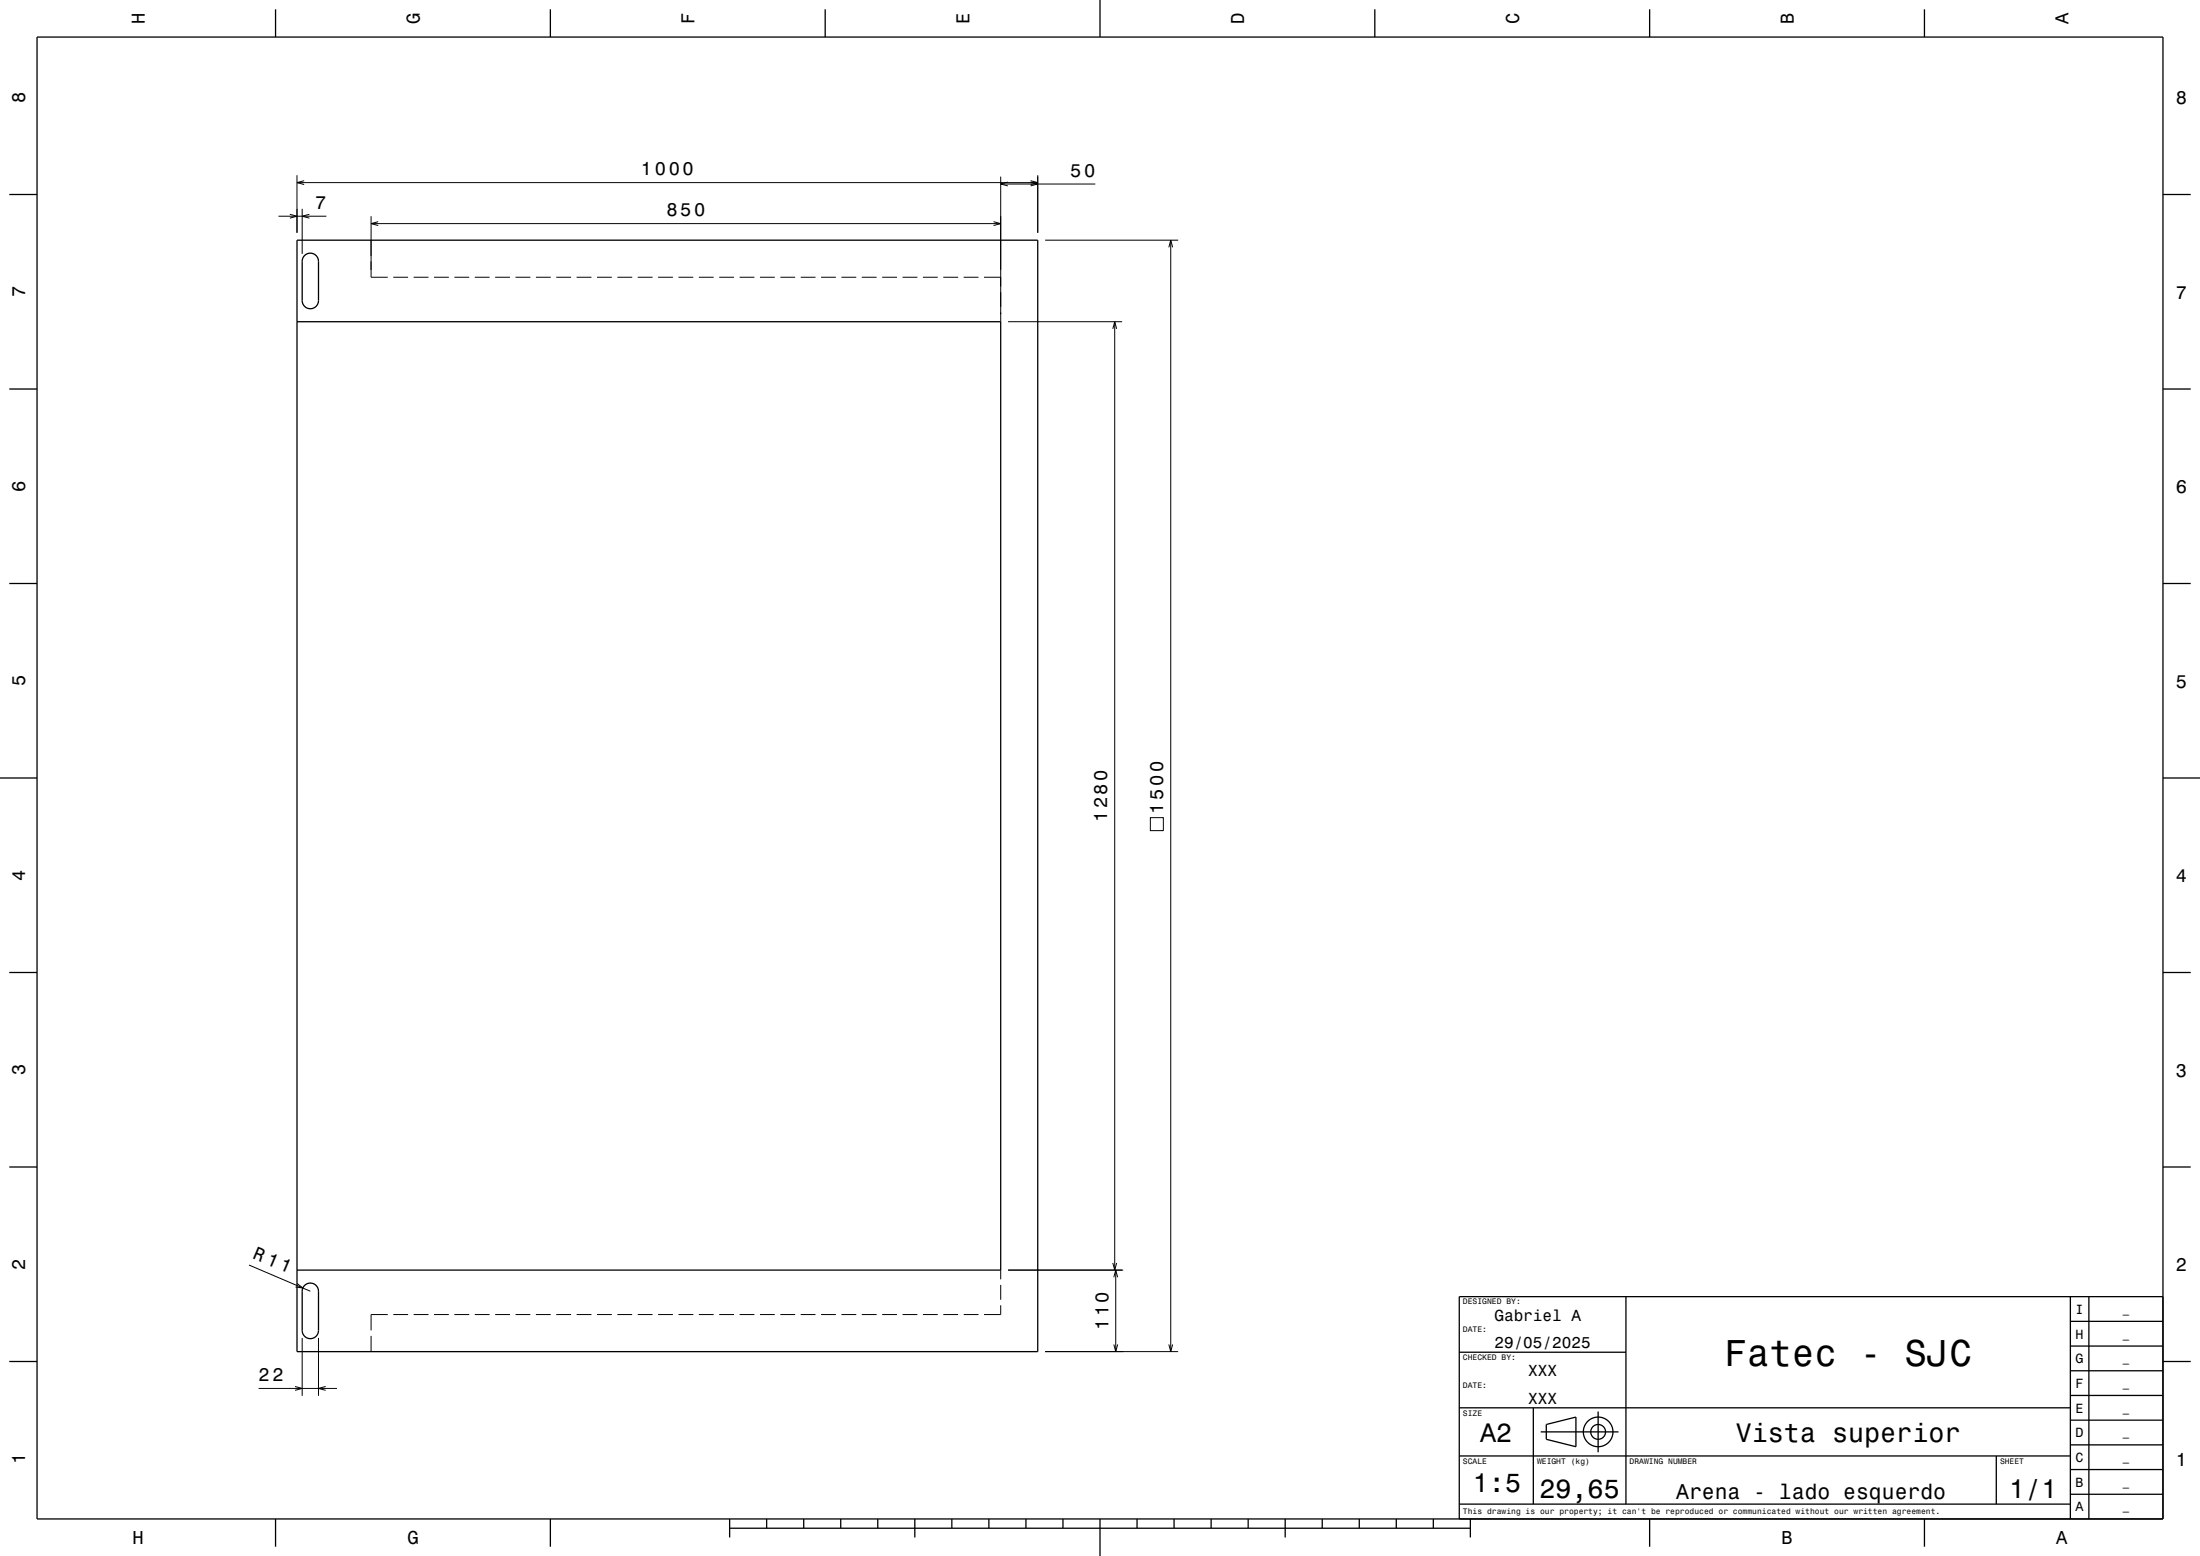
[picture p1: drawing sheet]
<svg xmlns="http://www.w3.org/2000/svg" width="594mm" height="420mm" viewBox="0 0 594 420" stroke-linecap="round" stroke-linejoin="round" font-family="sans-serif">
<g fill="none" stroke="#000" stroke-width=".27">
<path d="M75.2 58.4h12.9M78.3 57.8l1.9 .6-1.9 .5M80.2 47.3v15.5M80.2 49.3h200M81.6 56.4v12.1M82.1 48.8l-1.9 .5 1.9 .5M83.5 57.8l-1.9 .6 1.9 .5M100.2 58.4v16.4h4.5M102.1 59.8l-1.9 .6 1.9 .5M268.3 59.8l1.9 .6-1.9 .5M270.2 47.7v39.1M270.2 49.7h25.5"/>
<path d="M272.1 49.1l-1.9 .6 1.9 .5M278.3 48.8l1.9 .5-1.9 .5M278.3 49.1l1.9 .6-1.9 .5M280.2 47.3v15.5M100.2 60.4h170M106.2 74.8h4M111.7 74.8h4M117.2 74.8h4M122.7 74.8h4M128.2 74.8h4M133.7 74.8h4M139.2 74.8h4"/>
<path d="M144.7 74.8h4M150.2 74.8h4M155.7 74.8h4M161.2 74.8h4M166.7 74.8h4M172.2 74.8h4M177.7 74.8h4M183.2 74.8h4M188.7 74.8h4M194.2 74.8h4M199.7 74.8h4M205.2 74.8h4"/>
<path d="M210.7 74.8h4M216.2 74.8h4M221.7 74.8h4M227.2 74.8h4M232.7 74.8h4M238.2 74.8h4M243.7 74.8h4M249.2 74.8h4M254.7 74.8h4M260.2 74.8h4M265.7 74.8h4.5M282.2 64.8h35.9"/>
<path d="M315.6 66.8l.5-2 .5 2M316.1 64.8v300M272.2 86.8h30.8M300.5 88.8l.5-2 .5 2M301 86.8v256M310.6 220.7h3.5v3.5h-3.5zM67.2 341.5l16.6 7M80.2 346.4l1.6 1.3-2-.3M104.7 354.8h-4.5v4.3M106.2 354.8h4M111.7 354.8h4M117.2 354.8h4"/>
<path d="M122.7 354.8h4M128.2 354.8h4M133.7 354.8h4M139.2 354.8h4M144.7 354.8h4M150.2 354.8h4M155.7 354.8h4M161.2 354.8h4M166.7 354.8h4M172.2 354.8h4M177.7 354.8h4M183.2 354.8h4"/>
<path d="M188.7 354.8h4M194.2 354.8h4M199.7 354.8h4M205.2 354.8h4M210.7 354.8h4M216.2 354.8h4M221.7 354.8h4M227.2 354.8h4M232.7 354.8h4M238.2 354.8h4M243.7 354.8h4M249.2 354.8h4"/>
<path d="M254.7 354.8h4M260.2 354.8h4M270.2 342.8v2.5M270.2 346.8v4M270.2 352.3v2.5h-4.5M272.2 342.8h31.1M300.5 340.9l.5 1.9 .5-1.9M300.7 344.8l.6-2 .5 2M301.3 342.8v22M69.8 374.8h21.2M79.7 374.3l1.9 .5-1.9 .5M81.6 361.1v15.7"/>
<path d="M86 361.1v15.7M87.9 374.3l-1.9 .5 1.9 .5M100.2 360.6v4.2M282.2 364.8h35.9M300.7 362.9l.6 1.9 .5-1.9M315.6 362.9l.5 1.9 .5-1.9"/>
</g>
<g fill="none" stroke="#000" stroke-width=".35">
<path d="M10 10h574v400h-574zM74.4 2.5v7.5M148.6 2.5v7.5M222.8 2.5v7.5M297 0v10M371.2 2.5v7.5M445.4 2.5v7.5M519.6 2.5v7.5M2.5 52.5h7.5M584 52.5h7.5M80.2 64.8h200v300h-200zM82.2 69a2.2 2.2 0 0 1 2.4-.5 2.2 2.2 0 0 1 1.4 2v10.6a2.2 2.2 0 0 1-2.2 2.2 2.2 2.2 0 0 1-2.2-2.2v-10.7z"/>
<path d="M80.2 86.8h190v256h-190M2.5 105h7.5M584 105h7.5M2.5 157.5h7.5M584 157.5h7.5M0 210h10M584 210h10M2.5 262.5h7.5M584 262.5h7.5M2.5 315h7.5M584 315h7.5M82.2 347a2.2 2.2 0 0 1 2.4-.5 2.2 2.2 0 0 1 1.4 2v10.6a2.2 2.2 0 0 1-2.2 2.2 2.2 2.2 0 0 1-2.2-2.2v-10.7z"/>
<path d="M439 350v56M559 356.7h25M559 350v60M564 350v60M584 350h-190v60M2.5 367.5h7.5M394 365h45M559 376.7h25M559 370h25M559 363.3h25M584 367.5h7.5M394 393h165"/>
<path d="M394 380h165M414 380v26M416 386.5h21M417.5 384.5l8-2v8l-8-2zM431.5 381v11M539 393v13M559 396.7h25M559 390h25M559 383.3h25M74.4 410v7.5M148.6 410v7.5M197 412.5h200"/>
<path d="M197 410v5M207 410v2.5M217 410v2.5M227 410v2.5M237 410v2.5M247 410v5M257 410v2.5M267 410v2.5M277 410v2.5M287 410v2.5M297 410v10M307 410v2.5"/>
<path d="M317 410v2.5M327 410v2.5M337 410v2.5M347 410v5M357 410v2.5M367 410v2.5M377 410v2.5M387 410v2.5M394 406h165M397 410v5M445.4 410v7.5M519.6 410v7.5"/>
<path d="M559 403.3h25"/>
<circle cx="431.5" cy="386.5" r="2"/>
<circle cx="431.5" cy="386.5" r="4"/>
</g>
<text font-size="10.1" x="465.6" y="368.7">Fatec - SJC</text>
<g font-size="7.2">
<text x="399.7" y="389.3">A2</text>
<text x="468.6" y="389.1">Vista superior</text>
<text x="397.7" y="402.6">1:5</text>
<text x="415.7" y="404.3">29,65</text>
<text x="542.5" y="404.3">1/1</text>
</g>
<text font-size="5.8" x="452.6" y="404.6">Arena - lado esquerdo</text>
<g font-size="5">
<text x="39.1" y="6.5" transform="rotate(-90 39.1 6.5)">H</text>
<text x="113.3" y="6.5" transform="rotate(-90 113.3 6.5)">G</text>
<text x="187.5" y="6.5" transform="rotate(-90 187.5 6.5)">F</text>
<text x="261.7" y="6.5" transform="rotate(-90 261.7 6.5)">E</text>
<text x="335.9" y="6.5" transform="rotate(-90 335.9 6.5)">D</text>
<text x="410.1" y="6.5" transform="rotate(-90 410.1 6.5)">C</text>
<text x="484.3" y="6.5" transform="rotate(-90 484.3 6.5)">B</text>
<text x="558.5" y="6.5" transform="rotate(-90 558.5 6.5)">A</text>
<text x="6.8" y="27.8" transform="rotate(-90 6.8 27.8)">8</text>
<text x="587.5" y="28.1">8</text>
<text x="173.1" y="47.3">1000</text>
<text x="289" y="47.7">50</text>
<text x="85.1" y="56.4">7</text>
<text x="179.9" y="58.4">850</text>
<text x="6.8" y="80.3" transform="rotate(-90 6.8 80.3)">7</text>
<text x="587.5" y="80.6">7</text>
<text x="6.8" y="132.8" transform="rotate(-90 6.8 132.8)">6</text>
<text x="587.5" y="133.1">6</text>
<text x="6.8" y="185.3" transform="rotate(-90 6.8 185.3)">5</text>
<text x="587.5" y="185.6">5</text>
<text x="299" y="222" transform="rotate(-90 299 222)">1280</text>
<text x="314.1" y="219.7" transform="rotate(-90 314.1 219.7)">1500</text>
<text x="6.8" y="237.8" transform="rotate(-90 6.8 237.8)">4</text>
<text x="587.5" y="238.1">4</text>
<text x="6.8" y="290.3" transform="rotate(-90 6.8 290.3)">3</text>
<text x="587.5" y="290.6">3</text>
<text x="68" y="339.6" transform="rotate(23 68 339.6)">R 11</text>
<text x="6.8" y="342.8" transform="rotate(-90 6.8 342.8)">2</text>
<text x="587.5" y="343.1">2</text>
<text x="299.3" y="359.1" transform="rotate(-90 299.3 359.1)">110</text>
<text x="69.8" y="372.8">22</text>
<text x="6.8" y="395.3" transform="rotate(-90 6.8 395.3)">1</text>
<text x="587.5" y="395.6">1</text>
<text x="35.8" y="416.8">H</text>
<text x="110" y="416.8">G</text>
<text x="481" y="416.8">B</text>
<text x="555.2" y="416.8">A</text>
</g>
<g font-size="4.3">
<text x="403.5" y="356.5">Gabriel A</text>
<text x="403.5" y="364">29/05/2025</text>
<text x="412.6" y="371.5">XXX</text>
<text x="412.6" y="379">XXX</text>
</g>
<g font-size="3.6">
<text x="560.4" y="354.6">I</text>
<text x="560.4" y="361.3">H</text>
<text x="560.4" y="368">G</text>
<text x="560.4" y="374.6">F</text>
<text x="560.4" y="381.3">E</text>
<text x="560.4" y="388">D</text>
<text x="560.4" y="394.6">C</text>
<text x="560.4" y="401.3">B</text>
<text x="560.4" y="408">A</text>
</g>
<g font-size="2.9">
<text x="573.1" y="354.4">_</text>
<text x="573.1" y="361.1">_</text>
<text x="573.1" y="367.7">_</text>
<text x="573.1" y="374.4">_</text>
<text x="573.1" y="381">_</text>
<text x="573.1" y="387.7">_</text>
<text x="573.1" y="394.4">_</text>
<text x="573.1" y="401.1">_</text>
<text x="573.1" y="407.7">_</text>
</g>
<g font-size="2.2">
<text x="395" y="352.1">DESIGNED BY:</text>
<text x="395" y="359.6">DATE:</text>
<text x="395" y="367.1">CHECKED BY:</text>
<text x="395" y="374.6">DATE:</text>
<text x="395" y="382.1">SIZE</text>
<text x="395" y="395.1">SCALE</text>
<text x="415" y="395.1">WEIGHT (kg)</text>
<text x="440" y="395.1">DRAWING NUMBER</text>
<text x="540" y="395.1">SHEET</text>
<text x="395" y="408.8">This drawing is our property; it can't be reproduced or communicated without our written agreement.</text>
</g>
</svg>
